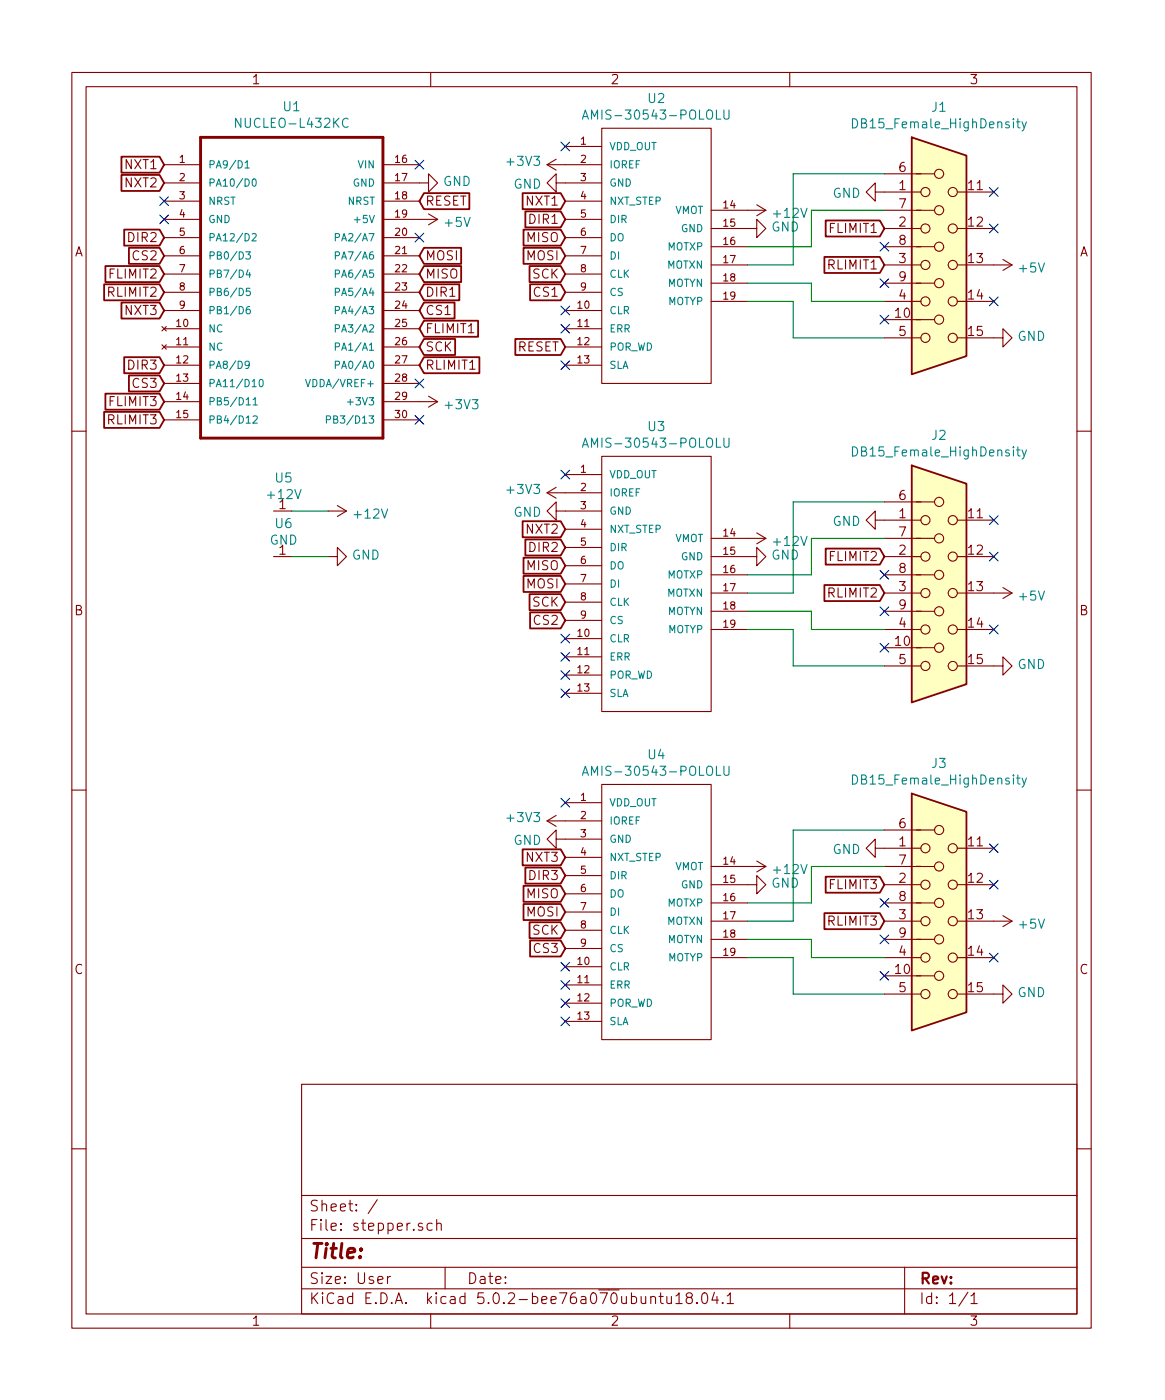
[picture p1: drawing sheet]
EESchema Schematic File Version 4
LIBS:stepper-cache
EELAYER 26 0
EELAYER END
$Descr User 6378 7677
encoding utf-8
Sheet 1 1
Title ""
Date ""
Rev ""
Comp ""
Comment1 ""
Comment2 ""
Comment3 ""
Comment4 ""
$EndDescr
$Comp
L stepper-rescue:NUCLEO-L432KC-STM32L432KCU6 U1
U 1 1
P 1600 1600
F 0 "U1" H 1600 2620 50  0000 C CNN
F 1 "NUCLEO-L432KC" H 1600 2529 50  0000 C CNN
F 2 "STM32:NUCLEO-L432KC" H 1550 2700 50  0001 L BNN
F 3 "STMicroelectronics" H 1550 2600 50  0001 L BNN
F 4 "STM32L432KCU6" H 1550 2500 50  0001 L BNN "Pole8"
	1    1600 1600
	1    0    0    -1  
$EndComp
$Comp
L stepper-rescue:+5V-power #PWR0101
U 1 1
P 2300 1200
F 0 "#PWR0101" H 2300 1050 50  0001 C CNN
F 1 "+5V" V 2315 1328 50  0000 L CNN
F 2 "" H 2300 1200 50  0001 C CNN
F 3 "" H 2300 1200 50  0001 C CNN
	1    2300 1200
	0    1    1    0   
$EndComp
$Comp
L stepper-rescue:GND-power #PWR0102
U 1 1
P 2300 1000
F 0 "#PWR0102" H 2300 750 50  0001 C CNN
F 1 "GND" V 2305 872 50  0000 R CNN
F 2 "" H 2300 1000 50  0001 C CNN
F 3 "" H 2300 1000 50  0001 C CNN
	1    2300 1000
	0    -1   -1   0   
$EndComp
$Comp
L stepper-rescue:+3V3-power #PWR0104
U 1 1
P 2300 2200
F 0 "#PWR0104" H 2300 2050 50  0001 C CNN
F 1 "+3V3" V 2315 2328 50  0000 L CNN
F 2 "" H 2300 2200 50  0001 C CNN
F 3 "" H 2300 2200 50  0001 C CNN
	1    2300 2200
	0    1    1    0   
$EndComp
$Comp
L stepper-rescue:AMIS-30543-POLOLU-motor_driver U2
U 1 1
P 3600 1400
F 0 "U2" H 3600 2265 50  0000 C CNN
F 1 "AMIS-30543-POLOLU" H 3600 2174 50  0000 C CNN
F 2 "motor_driver:AMIS-30543-POLOLU" H 3750 1450 50  0001 C CNN
F 3 "" H 3750 1450 50  0001 C CNN
	1    3600 1400
	1    0    0    -1  
$EndComp
Text GLabel 3100 1300 0    50   Input ~ 0
MISO
Text GLabel 3100 1400 0    50   Input ~ 0
MOSI
Text GLabel 3100 1500 0    50   Input ~ 0
SCK
$Comp
L stepper-rescue:GND-power #PWR0105
U 1 1
P 3100 1000
F 0 "#PWR0105" H 3100 750 50  0001 C CNN
F 1 "GND" V 3105 872 50  0000 R CNN
F 2 "" H 3100 1000 50  0001 C CNN
F 3 "" H 3100 1000 50  0001 C CNN
	1    3100 1000
	0    1    1    0   
$EndComp
$Comp
L stepper-rescue:GND-power #PWR0106
U 1 1
P 4100 1250
F 0 "#PWR0106" H 4100 1000 50  0001 C CNN
F 1 "GND" V 4105 1122 50  0000 R CNN
F 2 "" H 4100 1250 50  0001 C CNN
F 3 "" H 4100 1250 50  0001 C CNN
	1    4100 1250
	0    -1   -1   0   
$EndComp
$Comp
L stepper-rescue:+12V-power #PWR0107
U 1 1
P 4100 1150
F 0 "#PWR0107" H 4100 1000 50  0001 C CNN
F 1 "+12V" V 4115 1278 50  0000 L CNN
F 2 "" H 4100 1150 50  0001 C CNN
F 3 "" H 4100 1150 50  0001 C CNN
	1    4100 1150
	0    1    1    0   
$EndComp
$Comp
L stepper-rescue:+3V3-power #PWR0108
U 1 1
P 3100 900
F 0 "#PWR0108" H 3100 750 50  0001 C CNN
F 1 "+3V3" V 3115 1028 50  0000 L CNN
F 2 "" H 3100 900 50  0001 C CNN
F 3 "" H 3100 900 50  0001 C CNN
	1    3100 900 
	0    -1   -1   0   
$EndComp
NoConn ~ 3100 2000
NoConn ~ 3100 1800
NoConn ~ 3100 1700
NoConn ~ 3100 800 
$Comp
L stepper-rescue:DB15_Female_HighDensity-Connector J1
U 1 1
P 5150 1450
F 0 "J1" H 5150 2317 50  0000 C CNN
F 1 "DB15_Female_HighDensity" H 5150 2226 50  0000 C CNN
F 2 "motor_driver:DSUB-15-HD_Male_Horizontal_Pitch2.29x2.54mm_EdgePinOffset9.40mm" H 4200 1850 50  0001 C CNN
F 3 " ~" H 4200 1850 50  0001 C CNN
	1    5150 1450
	1    0    0    -1  
$EndComp
$Comp
L stepper-rescue:GND-power #PWR0109
U 1 1
P 4850 1050
F 0 "#PWR0109" H 4850 800 50  0001 C CNN
F 1 "GND" V 4855 922 50  0000 R CNN
F 2 "" H 4850 1050 50  0001 C CNN
F 3 "" H 4850 1050 50  0001 C CNN
	1    4850 1050
	0    1    1    0   
$EndComp
Wire Wire Line
	4850 1150 4450 1150
Wire Wire Line
	4450 1150 4450 1350
Wire Wire Line
	4450 1350 4100 1350
Wire Wire Line
	4100 1450 4350 1450
Wire Wire Line
	4350 1450 4350 950 
Wire Wire Line
	4350 950  4850 950 
Wire Wire Line
	4850 1850 4350 1850
Wire Wire Line
	4350 1850 4350 1650
Wire Wire Line
	4350 1650 4100 1650
Wire Wire Line
	4100 1550 4450 1550
Wire Wire Line
	4450 1550 4450 1650
Wire Wire Line
	4450 1650 4850 1650
$Comp
L stepper-rescue:+5V-power #PWR0110
U 1 1
P 5450 1450
F 0 "#PWR0110" H 5450 1300 50  0001 C CNN
F 1 "+5V" V 5465 1578 50  0000 L CNN
F 2 "" H 5450 1450 50  0001 C CNN
F 3 "" H 5450 1450 50  0001 C CNN
	1    5450 1450
	0    1    1    0   
$EndComp
$Comp
L stepper-rescue:GND-power #PWR0111
U 1 1
P 5450 1850
F 0 "#PWR0111" H 5450 1600 50  0001 C CNN
F 1 "GND" V 5455 1722 50  0000 R CNN
F 2 "" H 5450 1850 50  0001 C CNN
F 3 "" H 5450 1850 50  0001 C CNN
	1    5450 1850
	0    -1   -1   0   
$EndComp
$Comp
L stepper-rescue:AMIS-30543-POLOLU-motor_driver U3
U 1 1
P 3600 3200
F 0 "U3" H 3600 4065 50  0000 C CNN
F 1 "AMIS-30543-POLOLU" H 3600 3974 50  0000 C CNN
F 2 "motor_driver:AMIS-30543-POLOLU" H 3750 3250 50  0001 C CNN
F 3 "" H 3750 3250 50  0001 C CNN
	1    3600 3200
	1    0    0    -1  
$EndComp
Text GLabel 3100 3100 0    50   Input ~ 0
MISO
Text GLabel 3100 3200 0    50   Input ~ 0
MOSI
Text GLabel 3100 3300 0    50   Input ~ 0
SCK
$Comp
L stepper-rescue:GND-power #PWR0112
U 1 1
P 3100 2800
F 0 "#PWR0112" H 3100 2550 50  0001 C CNN
F 1 "GND" V 3105 2672 50  0000 R CNN
F 2 "" H 3100 2800 50  0001 C CNN
F 3 "" H 3100 2800 50  0001 C CNN
	1    3100 2800
	0    1    1    0   
$EndComp
$Comp
L stepper-rescue:GND-power #PWR0113
U 1 1
P 4100 3050
F 0 "#PWR0113" H 4100 2800 50  0001 C CNN
F 1 "GND" V 4105 2922 50  0000 R CNN
F 2 "" H 4100 3050 50  0001 C CNN
F 3 "" H 4100 3050 50  0001 C CNN
	1    4100 3050
	0    -1   -1   0   
$EndComp
$Comp
L stepper-rescue:+12V-power #PWR0114
U 1 1
P 4100 2950
F 0 "#PWR0114" H 4100 2800 50  0001 C CNN
F 1 "+12V" V 4115 3078 50  0000 L CNN
F 2 "" H 4100 2950 50  0001 C CNN
F 3 "" H 4100 2950 50  0001 C CNN
	1    4100 2950
	0    1    1    0   
$EndComp
$Comp
L stepper-rescue:+3V3-power #PWR0115
U 1 1
P 3100 2700
F 0 "#PWR0115" H 3100 2550 50  0001 C CNN
F 1 "+3V3" V 3115 2828 50  0000 L CNN
F 2 "" H 3100 2700 50  0001 C CNN
F 3 "" H 3100 2700 50  0001 C CNN
	1    3100 2700
	0    -1   -1   0   
$EndComp
NoConn ~ 3100 3800
NoConn ~ 3100 3700
NoConn ~ 3100 3600
NoConn ~ 3100 3500
NoConn ~ 3100 2600
$Comp
L stepper-rescue:DB15_Female_HighDensity-Connector J2
U 1 1
P 5150 3250
F 0 "J2" H 5150 4117 50  0000 C CNN
F 1 "DB15_Female_HighDensity" H 5150 4026 50  0000 C CNN
F 2 "motor_driver:DSUB-15-HD_Male_Horizontal_Pitch2.29x2.54mm_EdgePinOffset9.40mm" H 4200 3650 50  0001 C CNN
F 3 " ~" H 4200 3650 50  0001 C CNN
	1    5150 3250
	1    0    0    -1  
$EndComp
$Comp
L stepper-rescue:GND-power #PWR0116
U 1 1
P 4850 2850
F 0 "#PWR0116" H 4850 2600 50  0001 C CNN
F 1 "GND" V 4855 2722 50  0000 R CNN
F 2 "" H 4850 2850 50  0001 C CNN
F 3 "" H 4850 2850 50  0001 C CNN
	1    4850 2850
	0    1    1    0   
$EndComp
Wire Wire Line
	4850 2950 4450 2950
Wire Wire Line
	4450 2950 4450 3150
Wire Wire Line
	4450 3150 4100 3150
Wire Wire Line
	4100 3250 4350 3250
Wire Wire Line
	4350 3250 4350 2750
Wire Wire Line
	4350 2750 4850 2750
Wire Wire Line
	4850 3650 4350 3650
Wire Wire Line
	4350 3650 4350 3450
Wire Wire Line
	4350 3450 4100 3450
Wire Wire Line
	4100 3350 4450 3350
Wire Wire Line
	4450 3350 4450 3450
Wire Wire Line
	4450 3450 4850 3450
$Comp
L stepper-rescue:+5V-power #PWR0117
U 1 1
P 5450 3250
F 0 "#PWR0117" H 5450 3100 50  0001 C CNN
F 1 "+5V" V 5465 3378 50  0000 L CNN
F 2 "" H 5450 3250 50  0001 C CNN
F 3 "" H 5450 3250 50  0001 C CNN
	1    5450 3250
	0    1    1    0   
$EndComp
$Comp
L stepper-rescue:GND-power #PWR0118
U 1 1
P 5450 3650
F 0 "#PWR0118" H 5450 3400 50  0001 C CNN
F 1 "GND" V 5455 3522 50  0000 R CNN
F 2 "" H 5450 3650 50  0001 C CNN
F 3 "" H 5450 3650 50  0001 C CNN
	1    5450 3650
	0    -1   -1   0   
$EndComp
$Comp
L stepper-rescue:AMIS-30543-POLOLU-motor_driver U4
U 1 1
P 3600 5000
F 0 "U4" H 3600 5865 50  0000 C CNN
F 1 "AMIS-30543-POLOLU" H 3600 5774 50  0000 C CNN
F 2 "motor_driver:AMIS-30543-POLOLU" H 3750 5050 50  0001 C CNN
F 3 "" H 3750 5050 50  0001 C CNN
	1    3600 5000
	1    0    0    -1  
$EndComp
Text GLabel 3100 4900 0    50   Input ~ 0
MISO
Text GLabel 3100 5000 0    50   Input ~ 0
MOSI
Text GLabel 3100 5100 0    50   Input ~ 0
SCK
$Comp
L stepper-rescue:GND-power #PWR0119
U 1 1
P 3100 4600
F 0 "#PWR0119" H 3100 4350 50  0001 C CNN
F 1 "GND" V 3105 4472 50  0000 R CNN
F 2 "" H 3100 4600 50  0001 C CNN
F 3 "" H 3100 4600 50  0001 C CNN
	1    3100 4600
	0    1    1    0   
$EndComp
$Comp
L stepper-rescue:GND-power #PWR0120
U 1 1
P 4100 4850
F 0 "#PWR0120" H 4100 4600 50  0001 C CNN
F 1 "GND" V 4105 4722 50  0000 R CNN
F 2 "" H 4100 4850 50  0001 C CNN
F 3 "" H 4100 4850 50  0001 C CNN
	1    4100 4850
	0    -1   -1   0   
$EndComp
$Comp
L stepper-rescue:+12V-power #PWR0121
U 1 1
P 4100 4750
F 0 "#PWR0121" H 4100 4600 50  0001 C CNN
F 1 "+12V" V 4115 4878 50  0000 L CNN
F 2 "" H 4100 4750 50  0001 C CNN
F 3 "" H 4100 4750 50  0001 C CNN
	1    4100 4750
	0    1    1    0   
$EndComp
$Comp
L stepper-rescue:+3V3-power #PWR0122
U 1 1
P 3100 4500
F 0 "#PWR0122" H 3100 4350 50  0001 C CNN
F 1 "+3V3" V 3115 4628 50  0000 L CNN
F 2 "" H 3100 4500 50  0001 C CNN
F 3 "" H 3100 4500 50  0001 C CNN
	1    3100 4500
	0    -1   -1   0   
$EndComp
NoConn ~ 3100 5600
NoConn ~ 3100 5500
NoConn ~ 3100 5400
NoConn ~ 3100 5300
NoConn ~ 3100 4400
$Comp
L stepper-rescue:DB15_Female_HighDensity-Connector J3
U 1 1
P 5150 5050
F 0 "J3" H 5150 5917 50  0000 C CNN
F 1 "DB15_Female_HighDensity" H 5150 5826 50  0000 C CNN
F 2 "motor_driver:DSUB-15-HD_Male_Horizontal_Pitch2.29x2.54mm_EdgePinOffset9.40mm" H 4200 5450 50  0001 C CNN
F 3 " ~" H 4200 5450 50  0001 C CNN
	1    5150 5050
	1    0    0    -1  
$EndComp
$Comp
L stepper-rescue:GND-power #PWR0123
U 1 1
P 4850 4650
F 0 "#PWR0123" H 4850 4400 50  0001 C CNN
F 1 "GND" V 4855 4522 50  0000 R CNN
F 2 "" H 4850 4650 50  0001 C CNN
F 3 "" H 4850 4650 50  0001 C CNN
	1    4850 4650
	0    1    1    0   
$EndComp
Wire Wire Line
	4850 4750 4450 4750
Wire Wire Line
	4450 4750 4450 4950
Wire Wire Line
	4450 4950 4100 4950
Wire Wire Line
	4100 5050 4350 5050
Wire Wire Line
	4350 5050 4350 4550
Wire Wire Line
	4350 4550 4850 4550
Wire Wire Line
	4850 5450 4350 5450
Wire Wire Line
	4350 5450 4350 5250
Wire Wire Line
	4350 5250 4100 5250
Wire Wire Line
	4100 5150 4450 5150
Wire Wire Line
	4450 5150 4450 5250
Wire Wire Line
	4450 5250 4850 5250
$Comp
L stepper-rescue:+5V-power #PWR0124
U 1 1
P 5450 5050
F 0 "#PWR0124" H 5450 4900 50  0001 C CNN
F 1 "+5V" V 5465 5178 50  0000 L CNN
F 2 "" H 5450 5050 50  0001 C CNN
F 3 "" H 5450 5050 50  0001 C CNN
	1    5450 5050
	0    1    1    0   
$EndComp
$Comp
L stepper-rescue:GND-power #PWR0125
U 1 1
P 5450 5450
F 0 "#PWR0125" H 5450 5200 50  0001 C CNN
F 1 "GND" V 5455 5322 50  0000 R CNN
F 2 "" H 5450 5450 50  0001 C CNN
F 3 "" H 5450 5450 50  0001 C CNN
	1    5450 5450
	0    -1   -1   0   
$EndComp
Text GLabel 3100 1100 0    50   Input ~ 0
NXT1
Text GLabel 3100 1200 0    50   Input ~ 0
DIR1
Text GLabel 3100 1600 0    50   Input ~ 0
CS1
Text GLabel 4850 1250 0    50   Input ~ 0
FLIMIT1
Text GLabel 4850 1450 0    50   Input ~ 0
RLIMIT1
Text GLabel 3100 2900 0    50   Input ~ 0
NXT2
Text GLabel 3100 3000 0    50   Input ~ 0
DIR2
Text GLabel 3100 3400 0    50   Input ~ 0
CS2
Text GLabel 4850 3050 0    50   Input ~ 0
FLIMIT2
Text GLabel 4850 3250 0    50   Input ~ 0
RLIMIT2
Text GLabel 4850 4850 0    50   Input ~ 0
FLIMIT3
Text GLabel 4850 5050 0    50   Input ~ 0
RLIMIT3
Text GLabel 3100 4700 0    50   Input ~ 0
NXT3
Text GLabel 3100 4800 0    50   Input ~ 0
DIR3
Text GLabel 3100 5200 0    50   Input ~ 0
CS3
$Comp
L stepper-rescue:+12V-power #PWR0126
U 1 1
P 1800 2800
F 0 "#PWR0126" H 1800 2650 50  0001 C CNN
F 1 "+12V" V 1815 2928 50  0000 L CNN
F 2 "" H 1800 2800 50  0001 C CNN
F 3 "" H 1800 2800 50  0001 C CNN
	1    1800 2800
	0    1    1    0   
$EndComp
$Comp
L stepper-rescue:GND-power #PWR0127
U 1 1
P 1800 3050
F 0 "#PWR0127" H 1800 2800 50  0001 C CNN
F 1 "GND" V 1805 2922 50  0000 R CNN
F 2 "" H 1800 3050 50  0001 C CNN
F 3 "" H 1800 3050 50  0001 C CNN
	1    1800 3050
	0    -1   -1   0   
$EndComp
Text GLabel 3100 1900 0    50   Input ~ 0
RESET
Text GLabel 2300 1100 2    50   Input ~ 0
RESET
$Comp
L stepper-rescue:WIREPAD-motor_driver U5
U 1 1
P 1600 2800
F 0 "U5" H 1644 2622 50  0000 C CNN
F 1 "+12V" H 1644 2713 50  0000 C CNN
F 2 "Wire_Pads:SolderWirePad_single_2mmDrill" H 1600 2800 50  0001 C CNN
F 3 "" H 1600 2800 50  0001 C CNN
	1    1600 2800
	-1   0    0    1   
$EndComp
$Comp
L stepper-rescue:WIREPAD-motor_driver U6
U 1 1
P 1600 3050
F 0 "U6" H 1644 2872 50  0000 C CNN
F 1 "GND" H 1644 2963 50  0000 C CNN
F 2 "Wire_Pads:SolderWirePad_single_2mmDrill" H 1600 3050 50  0001 C CNN
F 3 "" H 1600 3050 50  0001 C CNN
	1    1600 3050
	-1   0    0    1   
$EndComp
Wire Wire Line
	1600 2800 1800 2800
Wire Wire Line
	1800 3050 1600 3050
Text GLabel 900  900  0    50   Input ~ 0
NXT1
Text GLabel 2300 1600 2    50   Input ~ 0
DIR1
Text GLabel 2300 1700 2    50   Input ~ 0
CS1
Text GLabel 2300 1800 2    50   Input ~ 0
FLIMIT1
Text GLabel 2300 2000 2    50   Input ~ 0
RLIMIT1
Text GLabel 2300 1900 2    50   Input ~ 0
SCK
Text GLabel 2300 1500 2    50   Input ~ 0
MISO
Text GLabel 2300 1400 2    50   Input ~ 0
MOSI
Text GLabel 900  1000 0    50   Input ~ 0
NXT2
Text GLabel 900  1300 0    50   Input ~ 0
DIR2
Text GLabel 900  1400 0    50   Input ~ 0
CS2
Text GLabel 900  1500 0    50   Input ~ 0
FLIMIT2
Text GLabel 900  1600 0    50   Input ~ 0
RLIMIT2
Text GLabel 900  1700 0    50   Input ~ 0
NXT3
Text GLabel 900  2000 0    50   Input ~ 0
DIR3
Text GLabel 900  2100 0    50   Input ~ 0
CS3
Text GLabel 900  2200 0    50   Input ~ 0
FLIMIT3
Text GLabel 900  2300 0    50   Input ~ 0
RLIMIT3
NoConn ~ 2300 1300
NoConn ~ 2300 2100
NoConn ~ 2300 2300
NoConn ~ 900  1100
NoConn ~ 900  1200
NoConn ~ 2300 900 
NoConn ~ 4850 5350
NoConn ~ 4850 5150
NoConn ~ 4850 4950
NoConn ~ 5450 4650
NoConn ~ 5450 4850
NoConn ~ 5450 5250
NoConn ~ 5450 2850
NoConn ~ 5450 3050
NoConn ~ 5450 3450
NoConn ~ 4850 3550
NoConn ~ 4850 3350
NoConn ~ 4850 3150
NoConn ~ 5450 1050
NoConn ~ 5450 1250
NoConn ~ 5450 1650
NoConn ~ 4850 1550
NoConn ~ 4850 1350
NoConn ~ 4850 1750
$EndSCHEMATC
